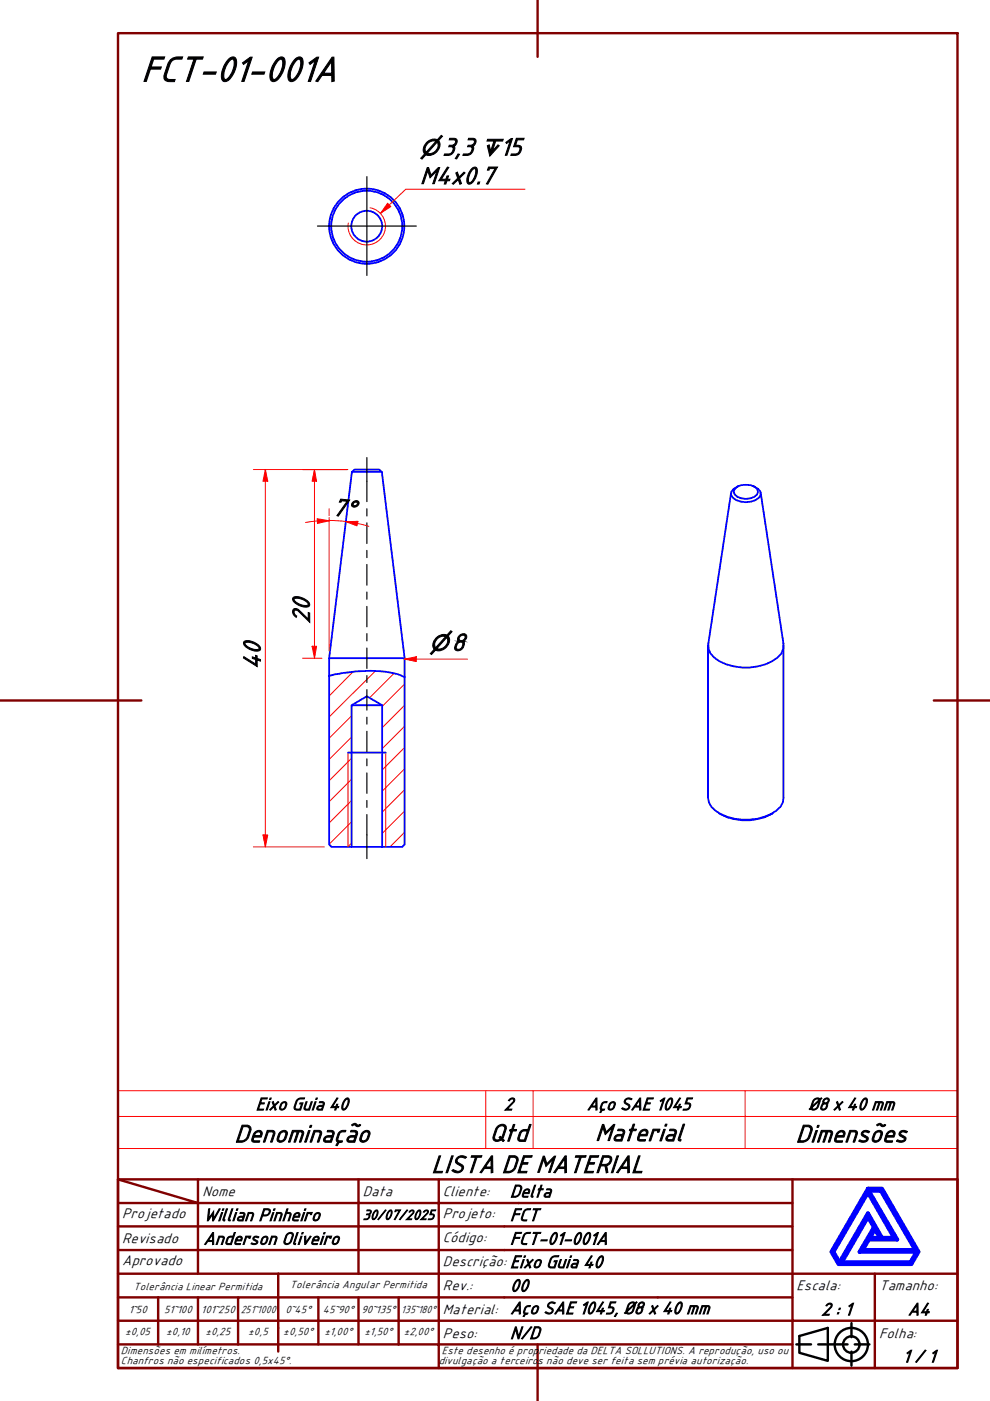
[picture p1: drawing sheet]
<svg xmlns="http://www.w3.org/2000/svg" width="210mm" height="297mm" viewBox="0 0 210 297" stroke-linecap="round" stroke-linejoin="round" font-family="sans-serif">
<!-- layer: Hatch (ABNT) -->
<g fill="none" stroke="#f00" stroke-width=".21">
<path d="M74.5 156.3l-4.7 4.7M74.5 151.8l-4.7 4.7M74.9 142.4l-5.1 5.2M79.6 142.3l-9.8 9.7M83.6 142.7l-5.2 5.2M85.8 158.5l-4.8 4.7M85.8 154l-4.8 4.7M85.8 149.5l-4.8 4.8M85.8 145l-4.8 4.8M74.5 178.7l-.8 .9M74.5 174.2l-4.7 4.8M74.5 169.7l-4.7 4.8"/>
<path d="M74.5 165.2l-4.7 4.8M74.5 160.8l-4.7 4.7M85.8 176.5l-3.1 3.1M85.8 171.9l-4.8 4.8M85.8 167.4l-4.8 4.8M85.8 163l-4.8 4.8"/>
</g>
<!-- layer: Visible (ABNT) -->
<g fill="none" stroke="#00f" stroke-width=".38">
<path d="M74.6 100.1l.6-.5h5.2l.6 .5M74.6 100.1l-4.8 39.5M74.6 100.1h6.4M81 100.1l4.8 39.5M155 104.5l-4.8 32a3.7 3.7 0 0 0 2.3 3.7 11.9 11.9 0 0 0 12.3-.8l.9-.9 .4-1v-1l-4.8-32M155.8 103.7a3.6 3.6 0 0 1 4.7 0l.2 .6a2.29 2.29 0 0 1-2.6 1.5 2.27 2.27 0 0 1-2.5-1.5zM156.6 103a2.03 2.03 0 0 0-1.6 2 3.2 3.2 0 0 0 3.1 1.5 3.2 3.2 0 0 0 3.2-1.5 2.03 2.03 0 0 0-1.6-2M150.1 136.9v32.2a4.1 4.1 0 0 0 2.7 3.5 11.9 11.9 0 0 0 11.8-.7l.9-.8 .5-1 .1-1v-32.2M69.8 143.3a35.1 35.1 0 0 1 13.3-.6l1.2 .2 1.5 .7M69.8 143.3v35.8l.5 .5h4.2v-30.1l3.3-1.9 3.2 1.9v30.1h4.3l.5-.5v-35.5M69.8 143.3v-3.7h16v4M73.8 159.6h8"/>
<path d="M74.5 149.5h6.5M74.5 179.6h6.5M152.5 172.5a11.6 11.6 0 0 0 11.3 0"/>
<circle cx="77.8" cy="48" r="3.3"/>
<circle cx="77.8" cy="48" r="8"/>
<circle cx="77.8" cy="48" r="7.5"/>
</g>
<!-- layer: Visible Narrow (ABNT) -->
<path d="M78.4 44.1a4 4 0 0 1 3.3 4.5 4 4 0 0 1-4.6 3.3 4 4 0 0 1-3.3-4.6M73.8 159.6v20M81.8 159.6v20" fill="none" stroke="#f00" stroke-width=".21"/>
<path d="M25 236.7h178v-5.4h-178v12.2M103 231.3v12.2M113 231.3v12.2M158 231.3v12.2M203 236.7v6.8h-178M25 243.5v6.5h178v-6.5" fill="none" stroke="#f00" stroke-width=".21"/>
<!-- layer: Borda A3/A4 (ABNT) -->
<g fill="none" stroke="#800000" stroke-width=".51">
<path d="M25 7h178v283.1h-178zM114 0v12.1M0 148.5h30M198 148.5h12M25 250l17 5.1h-17M25 250h178v40.1h-178zM42 255.1h34v4.9h17M42 255.1v15M42 250v5.1M76 250v5.1h17v4.9M93 250v5.1h75M168 250v20.1h-143"/>
<path d="M25 260h51v10.1M25 275.1h17M33.5 275.1v9.9M50.5 275.1h-8.5v9.9M59 270.1v16.5M67.5 275.1v9.9h-42.5M76 275.1v9.9h8.5M84.5 275.1v9.9M93 275.1h-42.5v9.9M93 260v5h-68M93 275.1v9.9h75M93 260h75"/>
<path d="M93 275.1h75M168 265h-75v10.1M185.5 270.1v9.9h17.5M203 270.1h-35v9.9h17.5v10.1M25 280h143v10.1M67.5 285h8.5M84.5 285h8.5v5.1M114 285v12"/>
</g>
<path d="M184 258l1.3 2.2-3.1 5.2h12.1l-1.3 2.2h-14.5zM184 252.8l5.5 9.6h-2.5l-3-5.2-6 10.4-1.3-2.2zM184 252h3l7.8 13.4-1.6 2.6h-15.4l-1.5-2.6zM184.2 252.5h2.6l7.3 12.5h-11.2l1.3-2.2h6zM185.5 260.7l1.1 1.7h-2.1z" fill="none" stroke="#00f" stroke-width=".83"/>
<!-- layer: 0 -->
<path d="M177.8 268h15.4" fill="none" stroke="#000" stroke-width=".21"/>
<g fill="none" stroke="#000" stroke-width=".51">
<path d="M168.8 285h3.2M169.5 283.3l6-1.8v7l-6-1.7zM173.5 285h6.2M180.5 280.5v3M180.5 286.6v2.9M181.2 285h3.1"/>
<circle cx="180.5" cy="285.1" r="3.5"/>
<circle cx="180.5" cy="285.1" r="1.75"/>
</g>
<path d="M56.3 99.6v2.4" fill="none" stroke="#f00" stroke-width=".21"/>
<path d="M56.3 99.6l.5 2.4h-1z" fill="#f00"/>
<path d="M56.3 99.6l.5 2.4h-1zM56.3 177v2.6" fill="none" stroke="#f00" stroke-width=".21"/>
<path d="M55.8 177h1l-.5 2.6z" fill="#f00"/>
<path d="M53.7 99.6h20M56.3 102v75M66.7 137v2.6M53.7 179.6h15.1M55.8 177h1l-.5 2.6z" fill="none" stroke="#f00" stroke-width=".21"/>
<path d="M66.2 137h.9l-.4 2.6z" fill="#f00"/>
<path d="M66.7 99.6v2.4M66.2 137h.9l-.4 2.6z" fill="none" stroke="#f00" stroke-width=".21"/>
<path d="M66.7 99.6l.4 2.4h-.9z" fill="#f00"/>
<path d="M64.1 99.6h9.6M66.7 99.6l.4 2.4h-.9zM66.7 102v35M64.1 139.6h4.2M85.8 139.7h2.5" fill="none" stroke="#f00" stroke-width=".21"/>
<!-- layer: Linha de centro (ISO) -->
<g fill="none" stroke="#000" stroke-width=".25">
<path d="M77.8 97v9.3M77.8 107.9v1.5M77.8 110.9v4.3M77.8 116.7v1.5M77.8 119.7v4.4M77.8 125.5v1.5M77.8 128.6v4.3M77.8 134.4v1.5M77.8 137.4v4.3M77.8 143.2v1.5M77.8 146.2v4.3M77.8 152.1v1.4"/>
<path d="M77.8 155.1v4.3M77.8 160.9v1.5M77.8 163.9v4.3M77.8 169.7v1.5M77.8 172.7v9.3"/>
</g>
<path d="M85.8 139.7l2.5-.5v1.1z" fill="#f00"/>
<path d="M73.3 110.6l2.5 .4M85.8 139.7l2.5-.5v1.1zM88.3 139.7h10.8" fill="none" stroke="#f00" stroke-width=".21"/>
<path d="M73.3 110.6l2.6-.1-.2 1z" fill="#f00"/>
<path d="M69.8 110.4l-2.5 .1M73.3 110.6l2.6-.1-.2 1z" fill="none" stroke="#f00" stroke-width=".21"/>
<path d="M67.2 110l2.6 .4-2.5 .6z" fill="#f00"/>
<path d="M67.2 110l2.6 .4-2.5 .6zM67.3 110.5l-2.5 .3M69.8 110.3l3.5 .3M69.8 107.9v1.4M69.8 109.7v28.3M75.8 111l2.4 .6" fill="none" stroke="#f00" stroke-width=".21"/>
<path d="M82.5 43.5l-1.8 1.7" fill="none" stroke="#f00" stroke-width=".21"/>
<path d="M82.2 43.1l.7 .7-2.2 1.4z" fill="#f00"/>
<path d="M82.2 43.1l.7 .7-2.2 1.4zM111.3 40.1h-25.3l-3.5 3.4" fill="none" stroke="#f00" stroke-width=".21"/>
<!-- layer: Marca de centro (ISO) -->
<path d="M77.8 37.5v20.9M67.3 47.9h21" fill="none" stroke="#000" stroke-width=".25"/>
<text font-size="8.1" x="30" y="17.2">FCT-01-001A</text>
<g font-size="5.6">
<text x="93.7" y="32.9">3,3</text>
<text x="106" y="32.9">15</text>
<text x="89" y="39">M4x0.7</text>
<text x="70.3" y="109.2" transform="rotate(6 70.3 109.2)">7°</text>
<text x="65.6" y="132.2" transform="rotate(-90 65.6 132.2)">20</text>
<text x="95.8" y="137.9">8</text>
<text x="55.2" y="141.9" transform="rotate(-90 55.2 141.9)">40</text>
<text x="49.7" y="242.1">Denominação</text>
<text x="103.8" y="241.9">Qtd</text>
<text x="126.2" y="241.9">Material</text>
<text x="168.7" y="242.1">Dimensões</text>
<text x="91.5" y="248.6">LISTA DE MATERIAL</text>
</g>
<g font-size="4.8">
<text x="89" y="32.9">⌀</text>
<text x="101.9" y="32.9">↧</text>
<text x="91.1" y="137.9">⌀</text>
</g>
<g font-size="4">
<text x="54.2" y="235.3">Eixo Guia 40</text>
<text x="106.9" y="235.3">2</text>
<text x="124.4" y="235.3">Aço SAE 1045</text>
<text x="171.4" y="235.3">Ø8 x 40 mm</text>
<text x="108.1" y="253.8">Delta</text>
<text x="43.1" y="258.8">Willian Pinheiro</text>
<text x="43.1" y="263.8">Anderson Oliveiro</text>
<text x="108.1" y="263.8">FCT-01-001A</text>
<text x="108.1" y="258.8">FCT</text>
<text x="108.1" y="268.8">Eixo Guia 40</text>
<text x="108.1" y="273.8">00</text>
<text x="108.1" y="278.6">Aço SAE 1045, Ø8 x 40 mm</text>
<text x="174.2" y="278.8">2 : 1</text>
<text x="192.5" y="278.8">A4</text>
<text x="108.1" y="283.8">N/D</text>
<text x="191.4" y="288.8">1 / 1</text>
</g>
<g font-size="3.2">
<text x="42.9" y="253.5">Nome</text>
<text x="76.9" y="253.5">Data</text>
<text x="93.9" y="253.5">Cliente:</text>
<text x="25.9" y="263.6">Revisado</text>
<text x="25.9" y="258.2">Projetado</text>
<text x="76.9" y="258.6">30/07/2025</text>
<text x="93.9" y="263.3">Código:</text>
<text x="93.9" y="258.2">Projeto:</text>
<text x="25.9" y="268.2">Aprovado</text>
<text x="93.9" y="268.5">Descrição:</text>
<text x="93.9" y="273.5">Rev.:</text>
<text x="168.9" y="273.5">Escala:</text>
<text x="186.4" y="273.5">Tamanho:</text>
<text x="93.9" y="278.6">Material:</text>
<text x="93.9" y="283.6">Peso:</text>
<text x="186.4" y="283.6">Folha:</text>
</g>
<g font-size="2.4">
<text x="28.3" y="273.4">Tolerância Linear Permitida</text>
<text x="61.5" y="273.2">Tolerância Angular Permitida</text>
<text x="27.3" y="278.3">1~50</text>
<text x="34.8" y="278.3">51~100</text>
<text x="42.7" y="278.3">101~250</text>
<text x="51.1" y="278.3">251~1000</text>
<text x="60.5" y="278.3">0~45°</text>
<text x="68.5" y="278.3">45~90°</text>
<text x="76.6" y="278.3">90~135°</text>
<text x="85.1" y="278.3">135~180°</text>
<text x="25.7" y="287.1">Dimensões em milímetros.</text>
<text x="26.5" y="283.1">±0,05</text>
<text x="35.2" y="283.1">±0,10</text>
<text x="43.6" y="283.1">±0,25</text>
<text x="52.6" y="283.1">±0,5</text>
<text x="60.1" y="283.1">±0,50°</text>
<text x="68.8" y="283.1">±1,00°</text>
<text x="77.3" y="283.1">±1,50°</text>
<text x="85.6" y="283.1">±2,00°</text>
<text x="93.7" y="287.1">Este desenho é prop</text>
<text x="114.2" y="287.1">riedade da DELTA SOLLUTIONS. A reprodução, uso ou</text>
<text x="25.7" y="289.2">Chanfros não especificados 0,5x45°.</text>
<text x="93" y="289.2">divulgação a terceiro</text>
<text x="114" y="289.2">s não deve ser feita sem prévia autorização.</text>
</g>
</svg>
